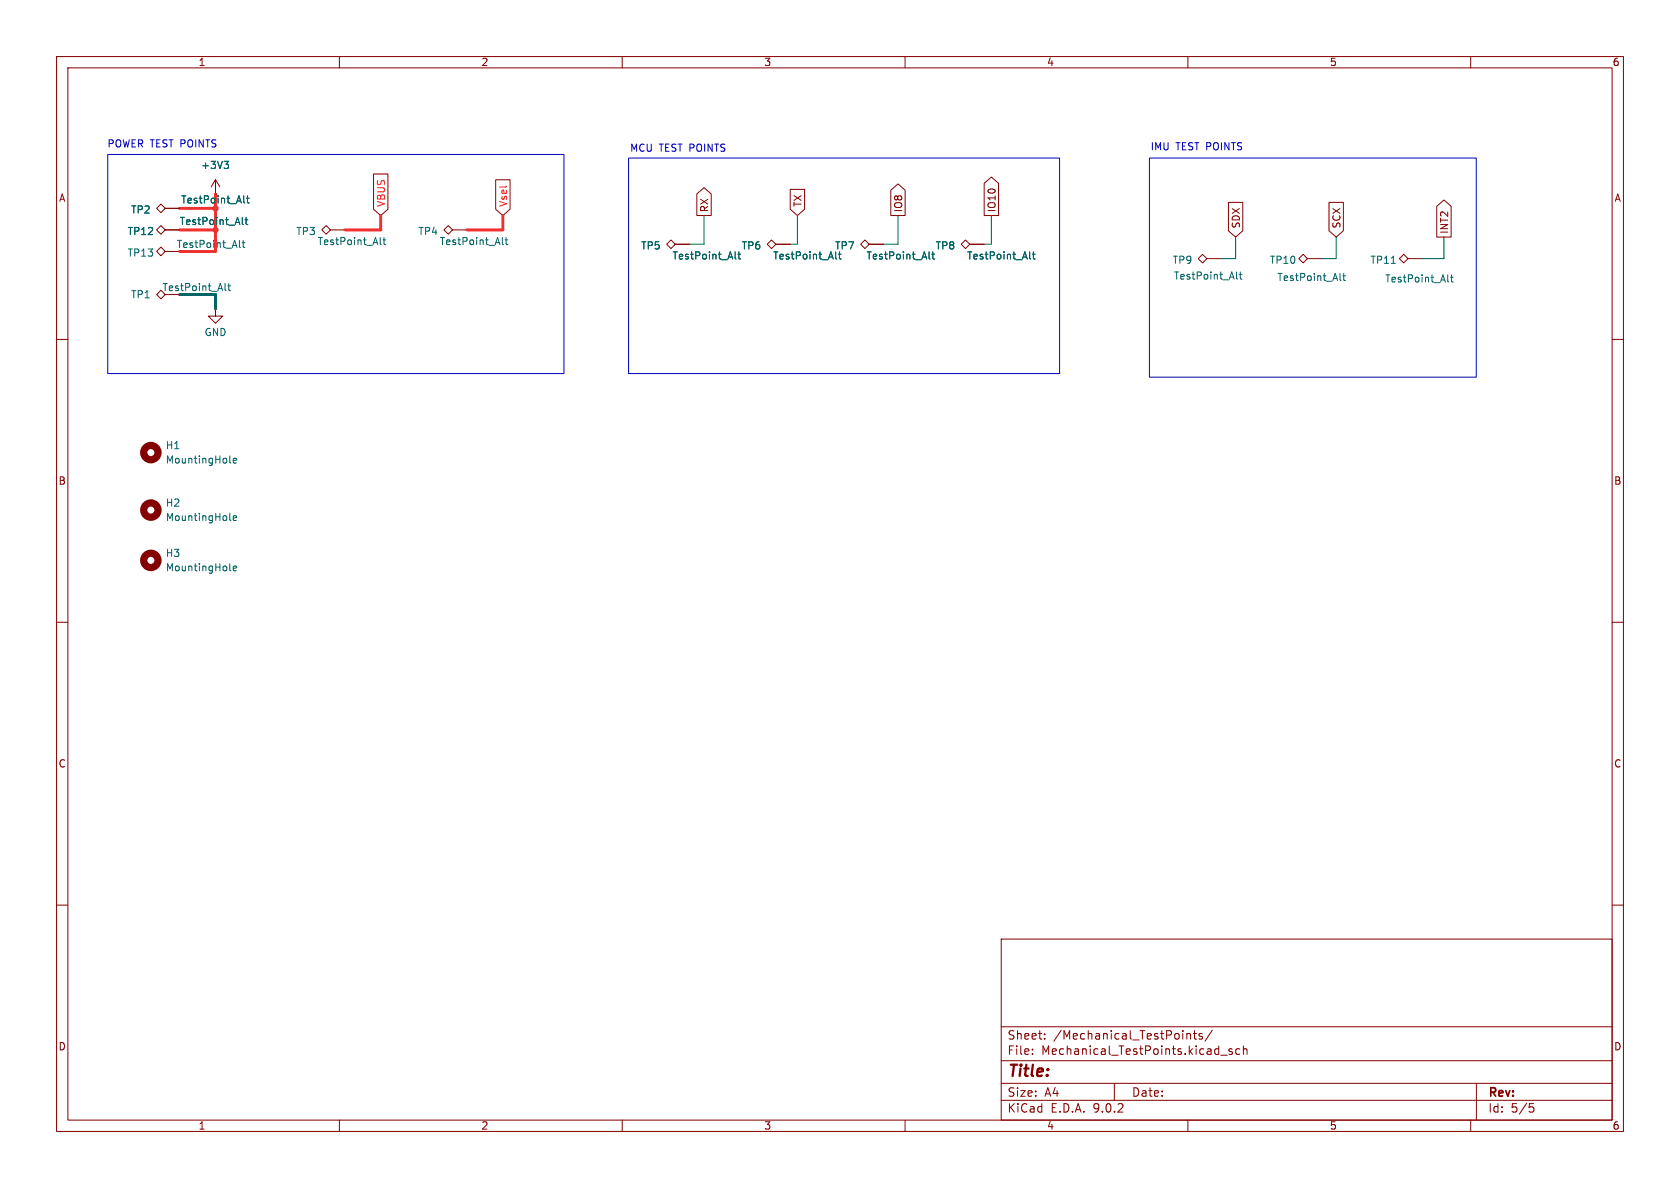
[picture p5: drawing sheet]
<svg xmlns="http://www.w3.org/2000/svg" width="297mm" height="210mm" viewBox="0 0 297 210" stroke-linecap="round" stroke-linejoin="round" font-family="sans-serif">
<g fill="none" stroke="#840000" stroke-width=".18">
<path d="M10 10h277v190h-277zM12 12h273v186h-273zM60 10v2M110 10v2M160 10v2M210 10v2M260 10v2M27.7 36.8l.7-.7 .8 .7-.8 .8zM28.4 39.9l.8 .7-.8 .8-.7-.8zM29.2 36.8h2.5M38.1 31.8l-.8 1.2M38.1 31.8l.8 1.2"/>
<path d="M38.1 31.8v2.5M57.7 39.9l.7 .7-.7 .8-.8-.8zM66 30.8h2.6v6.2l-1.3 1.1-1.3-1.1zM79.2 39.9l.8 .7-.8 .8-.7-.8zM87.6 31.8h2.6v5.2l-1.3 1.1-1.3-1.1zM123.2 34.3l1.3-1.1 1.2 1.1v3.8h-2.5zM139.7 33.5h2.5v3.5l-1.2 1.1-1.3-1.1zM157.5 33.6l1.2-1.1 1.3 1.1v4.5h-2.5zM174 32.4l1.3-1.1 1.2 1.1v5.7h-2.5zM217.2 35.8h2.5v5l-1.3 1.1-1.2-1.1zM234.9 35.8h2.6v5l-1.3 1.1-1.3-1.1zM254 36.5l1.3-1.1 1.2 1.1v5.4h-2.5z"/>
<path d="M28.4 51.3l.8 .8-.8 .7-.7-.7zM28.4 43.7l.8 .8-.8 .7-.7-.7zM29.2 44.5h2.5M29.2 40.6h2.5M38.1 54.6v1.3h1.3l-1.3 1.3-1.3-1.3h1.3M38.1 54.6h.1M58.4 40.6h2.6M80 40.6h2.5M118.6 42.4l.8 .8-.8 .7-.7-.7zM119.4 43.2h2.5M135.6 43.2l.8-.8 .8 .8-.8 .7zM137.2 43.2h2.5"/>
<path d="M152.9 42.4l.8 .8-.8 .7-.8-.7zM153.7 43.2h2.5M170.7 42.4l.7 .8-.7 .7-.8-.7zM171.4 43.2h2.6M211.8 45.7l.8-.7 .8 .7-.8 .8zM213.4 45.7h2.5M229.6 45.7l.8-.7 .7 .7-.7 .8zM231.1 45.7h2.6M247.4 45.7l.8-.7 .7 .7-.7 .8zM248.9 45.7h2.6M10 60h2M285 60h2"/>
<path d="M10 110h2M285 110h2M10 160h2M177 166h108v32h-108zM285 160h2M60 198v2M110 198v2M160 198v2M177 194.5h108M177 191.5h108M177 187.5h108M177 181.5h108"/>
<path d="M182.5 186.3v.1M182.5 185.5v.1M184.7 183.6v.1M184.7 182.8v.1M197 191.5v3M209.8 182.7v1M209.8 182.8l.2-.1 .4 .1 .1 .9M210 198v2M211 182.7h.5M211.2 182.2v1.3l.3 .2M212.5 182.8l-.3-.1-.2 .2v.2l.5 .2v.3h-.5M214.3 182.1l-1.3 2"/>
<path d="M215.8 186.5h1.2M217.8 185.5l-.3-.1-.3 .2 .1 .2 .5 .2v.3h-.6M219.2 185.5l-.5-.1-.2 .3v.4l.1 .2h.6M219.8 185.5l.2-.1 .4 .1 .1 .9M219.8 184.9v1.5M260 198v2M261 191.5v6.5M270.4 195.1h.7M270.5 195.7h.4l.3 .3-.2 .5-.5 .1"/>
</g>
<g fill="none" stroke="#006464" stroke-width=".18">
<path d="M39.6 28.5h.8l-.4 .5M40.2 29l.2 .2v.3l-.2 .3M42.8 38.4v1.1l.2 .2M43.1 34.6v1.1l.2 .2M43.3 38.8h.5M43.5 38.4v1.1l.3 .2M43.6 35h.5M43.8 34.6v1.1l.3 .2M39.8 50.1v1.1l.2 .2M40.3 50.5h.5M40.5 50.1v1.1l.3 .2M42.3 42.5v1.1l.2 .2"/>
<path d="M42.8 42.9h.5M43 42.5v1.1l.3 .2M67.2 42v1.1l.2 .2M67.7 42.4h.5M67.9 42v1.1l.3 .2M88.8 42v1.1l.2 .2M89.3 42.4h.5M89.5 42v1.1l.3 .2M130 44.5v1.1l.1 .2M130.6 44.5v1.1l.3 .2M147.7 44.5v1.1l.2 .2M148.2 44.9h.5"/>
<path d="M148.4 44.5v1.1l.3 .2M164.2 44.5v1.1l.2 .2M164.9 44.5v1.1l.3 .2M182 44.5v1.1l.2 .2M182.5 44.9h.5M182.7 44.5v1.1l.3 .2M218.6 48.1v1.1l.2 .1M219.1 48.5h.5M219.3 48.1v1.1l.3 .1M236.9 48.3v1.1l.2 .2M237.4 48.8h.5M237.6 48.3v1.1l.3 .2"/>
<path d="M246 46.6h.7M255.9 48.6v1.1l.2 .2M256.4 49h.5M256.6 48.6v1.1l.3 .2M40.6 81.7l.2 .2M40.6 91.8l.2 .2M41.2 81.4l.6-.1v-.2l-.4-.1-.2 .2 .1 .6h.5M41.2 91.6l.6-.1v-.3h-.4l-.2 .2 .1 .6h.5M40.6 100.7l.2 .2M41.2 100.5l.6-.1v-.3h-.4l-.2 .1 .1 .6h.5"/>
</g>
<g fill="none" stroke="#840000" stroke-width="1.3">
<circle cx="26.7" cy="90.2" r="1.27"/>
<circle cx="26.7" cy="99.1" r="1.27"/>
<circle cx="26.7" cy="80" r="1.27"/>
</g>
<path d="M31.7 36.8h6.4v7.7h-6.4M67.3 38.1v2.5h-6.3M88.9 38.1v2.5h-6.4M31.7 40.6h6.4" fill="none" stroke="#ff1e1c" stroke-width=".51"/>
<path d="M124.5 38.1v5.1h-2.6M141 38.1v5.1h-1.3M158.7 38.1v5.1h-2.5M175.3 38.1v5.1h-1.3M218.4 41.9v3.8h-2.5M236.2 41.9v3.8h-2.5M255.3 41.9v3.8h-3.8" fill="none" stroke="#009600" stroke-width=".18"/>
<path d="M31.7 52.1h6.4v2.5" fill="none" stroke="#1e1e1e" stroke-width=".51"/>
<path d="M19 27.3h80.7v38.7h-80.7zM111.1 27.9h76.2v38.1h-76.2zM203.2 27.9h57.8v38.8h-57.8z" fill="none" stroke="#0000c2" stroke-width=".18"/>
<g fill="#ff1e1c" stroke="#ff1e1c" stroke-width=".18">
<circle cx="38.1" cy="40.6" r=".46"/>
<circle cx="38.1" cy="36.8" r=".46"/>
</g>
<text font-size="2.8" fill="#840000" x="178" y="190.9">Title:</text>
<g font-size="2.1" fill="#840000">
<text x="178" y="184">Sheet:</text>
<text x="186.2" y="184">/Mechanical_TestPoints/</text>
<text x="178" y="186.7">File:</text>
<text x="184.1" y="186.7">Mechanical_TestPoints.kicad_sch</text>
<text x="178" y="196.9">KiCad</text>
<text x="178" y="194.1">Size:</text>
<text x="184.7" y="194.1">A4</text>
<text x="185.7" y="196.9">E.D.A.</text>
<text x="193.3" y="196.9">9.0.2</text>
<text x="200" y="194.1">Date:</text>
<text x="263" y="194.3">Rev:</text>
<text x="263" y="196.9">Id:</text>
<text x="267.1" y="196.9">5/5</text>
</g>
<g font-size="1.8" fill="#840000">
<text x="35" y="11.9">1</text>
<text x="85" y="11.9">2</text>
<text x="135" y="11.9">3</text>
<text x="185" y="11.9">4</text>
<text x="235" y="11.9">5</text>
<text x="285" y="11.9">6</text>
<text x="10.3" y="35.9">A</text>
<text x="285.3" y="35.9">A</text>
<text x="125.4" y="37.6" transform="rotate(-90 125.4 37.6)">RX</text>
<text x="141.9" y="36.7" transform="rotate(-90 141.9 36.7)">TX</text>
<text x="159.7" y="37.6" transform="rotate(-90 159.7 37.6)">IO8</text>
<text x="176.2" y="37.6" transform="rotate(-90 176.2 37.6)">IO10</text>
<text x="219.4" y="40.5" transform="rotate(-90 219.4 40.5)">SDX</text>
<text x="237.2" y="40.5" transform="rotate(-90 237.2 40.5)">SCX</text>
<text x="256.2" y="41.4" transform="rotate(-90 256.2 41.4)">INT2</text>
<text x="10.3" y="85.9">B</text>
<text x="285.3" y="85.9">B</text>
<text x="10.3" y="135.9">C</text>
<text x="285.3" y="135.9">C</text>
<text x="10.3" y="185.9">D</text>
<text x="285.3" y="185.9">D</text>
<text x="35" y="199.9">1</text>
<text x="85" y="199.9">2</text>
<text x="135" y="199.9">3</text>
<text x="185" y="199.9">4</text>
<text x="235" y="199.9">5</text>
<text x="285" y="199.9">6</text>
</g>
<g font-size="1.8" fill="#0000c2">
<text x="18.9" y="26.3">POWER TEST POINTS</text>
<text x="111.3" y="27">MCU TEST POINTS</text>
<text x="203.3" y="26.8">IMU</text>
<text x="207.9" y="26.8">TEST POINTS</text>
</g>
<g font-size="1.8" fill="#006464">
<text x="35.5" y="30.1">+3V3</text>
<text x="22.5" y="41.8">TP12</text>
<text x="23.1" y="37.9">TP2</text>
<text x="31.7" y="40">TestPoint_Alt</text>
<text x="31.9" y="36.2">TestPoint_Alt</text>
<text x="52.3" y="41.8">TP3</text>
<text x="73.9" y="41.8">TP4</text>
<text x="22.5" y="45.6">TP13</text>
<text x="31.2" y="44">TestPoint_Alt</text>
<text x="56.1" y="43.5">TestPoint_Alt</text>
<text x="77.6" y="43.5">TestPoint_Alt</text>
<text x="113.2" y="44.3">TP5</text>
<text x="118.8" y="46.1">TestPoint_Alt</text>
<text x="131" y="44.3">TP6</text>
<text x="136.6" y="46.1">TestPoint_Alt</text>
<text x="147.5" y="44.3">TP7</text>
<text x="153.1" y="46.1">TestPoint_Alt</text>
<text x="165.3" y="44.3">TP8</text>
<text x="170.9" y="46.1">TestPoint_Alt</text>
<text x="207.2" y="46.8">TP9</text>
<text x="224.4" y="46.8">TP10</text>
<text x="242.2" y="46.8">TP11</text>
<text x="23.1" y="52.9">TP1</text>
<text x="28.6" y="51.7">TestPoint_Alt</text>
<text x="207.4" y="49.6">TestPoint_Alt</text>
<text x="225.7" y="49.9">TestPoint_Alt</text>
<text x="244.8" y="50.1">TestPoint_Alt</text>
<text x="36.1" y="59.6">GND</text>
<text x="29.2" y="79.6">H1</text>
<text x="29.2" y="82.1">MountingHole</text>
<text x="29.2" y="89.8">H2</text>
<text x="29.2" y="92.3">MountingHole</text>
<text x="29.2" y="98.7">H3</text>
<text x="29.2" y="101.2">MountingHole</text>
</g>
<g font-size="1.8" fill="#ff1e1c">
<text x="68.3" y="36.7" transform="rotate(-90 68.3 36.7)">VBUS</text>
<text x="89.9" y="36.7" transform="rotate(-90 89.9 36.7)">Vsel</text>
</g>
</svg>
